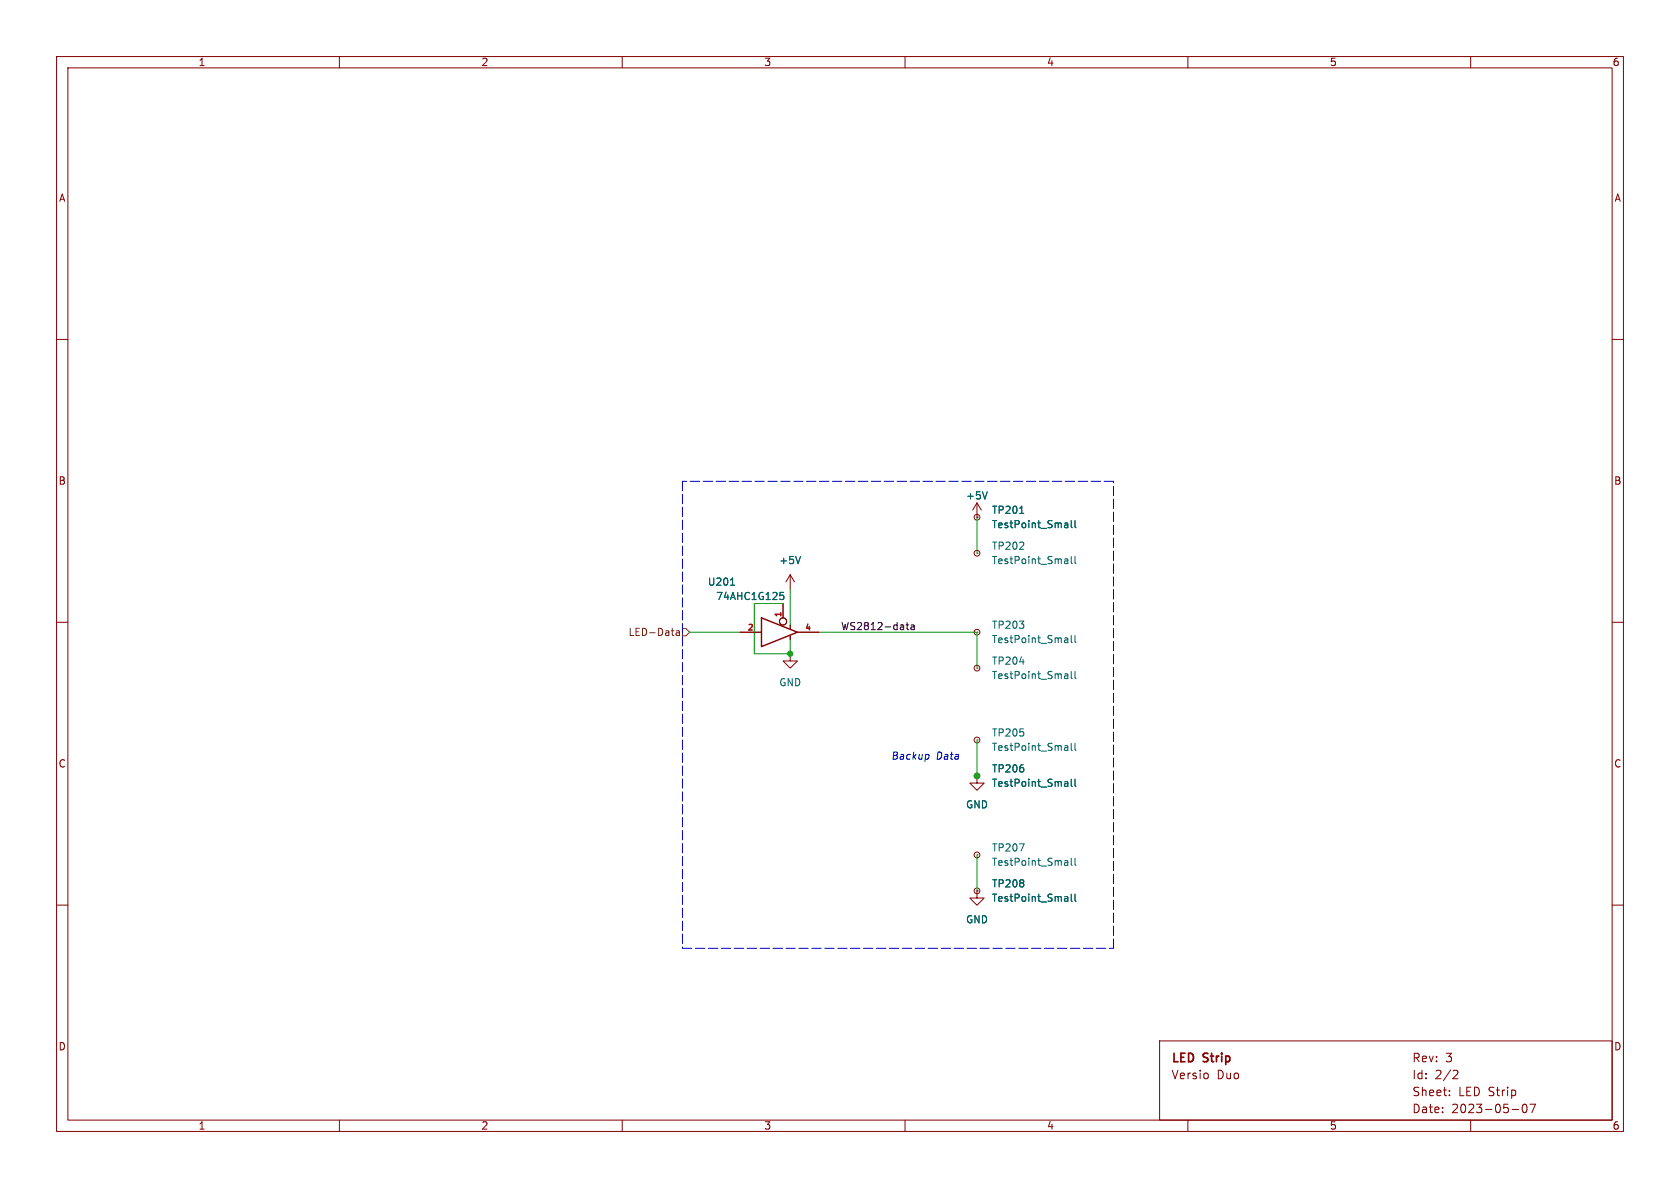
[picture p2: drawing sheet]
<svg xmlns="http://www.w3.org/2000/svg" width="297mm" height="210mm" viewBox="0 0 297 210" stroke-linecap="round" stroke-linejoin="round" font-family="sans-serif">
<g fill="none" stroke="#840000" stroke-width=".18">
<path d="M10 10h277v190h-277zM12 12h273v186h-273zM60 10v2M110 10v2M160 10v2M210 10v2M260 10v2M10 60h2M285 60h2M172.7 91.4h.1M172.7 97.8h.1M172.7 88.9l-.7 1.3"/>
<path d="M172.7 88.9v2.5M172.7 88.9l.8 1.3M10 110h2M130.8 111.8h3.8M138.4 106.7v2.5M139.7 115.6v1.2h1.3l-1.3 1.3-1.3-1.3h1.3M139.7 101.6v2.5M139.7 110.5v.6M139.7 112.4v.6M139.7 101.6l-.8 1.3M139.7 101.6l.8 1.3M141 111.8h3.8"/>
<path d="M172.7 111.8h.1M172.7 118.1h.1M285 110h2M172.7 130.8h.1M172.7 137.2v1.2h1.3l-1.3 1.3-1.3-1.3h1.3M172.7 137.2h.1M10 160h2M172.7 151.1h.1M172.7 157.5v1.3h1.3l-1.3 1.2-1.3-1.2h1.3M172.7 157.5h.1M285 160h2M60 198v2"/>
<path d="M110 198v2M160 198v2M205 184h80v14h-80zM210 198v2M213.5 189.8v.8M256.2 193.6v.1M256.2 192.8v.1M257.1 189.2l.5 .1 .1 .3-.9 1.1h.9M260 198v2M267.3 196.1h1.2M269.2 195.3l.3-.1a.8 .8 0 0 1 .5 .7 .8 .8 0 0 1-.5 .8l-.3-.1-.1-.5zM270.5 195.2h1l-.7 1.5"/>
<circle cx="172.7" cy="91.4" r=".51"/>
<circle cx="172.7" cy="97.8" r=".51"/>
<circle cx="138.4" cy="109.9" r=".63"/>
<circle cx="172.7" cy="111.8" r=".51"/>
<circle cx="172.7" cy="118.1" r=".51"/>
<circle cx="172.7" cy="130.8" r=".51"/>
<circle cx="172.7" cy="137.2" r=".51"/>
<circle cx="172.7" cy="157.5" r=".51"/>
<circle cx="172.7" cy="151.1" r=".51"/>
</g>
<g fill="none" stroke="#006464" stroke-width=".18">
<path d="M141.5 98.4l-.4 1.2M174.5 86.9l-.4 1.3M180.3 90.7h.7M188.6 92.4l.2 .2v.7M188.6 98.8l.2 .2v.6M188.8 93.2l-.4 .1M188.8 92.7l-.4 .1M188.8 99.6h-.4M188.8 99.1l-.4 .1M189.4 92v1.1l.2 .2M189.4 98.4v1.1l.2 .1M190 92v1.1l.2 .2"/>
<path d="M190 98.4v1.1l.2 .1M129.1 103.4h.8M137.9 104.7h.6M138 105.2h.3l.3 .2-.1 .5-.5 .1M180.3 117h.8M188.6 112.8l.2 .1v.7M188.6 119.1l.2 .2v.7M188.8 113.5l-.4 .1M188.8 113.1h-.4M188.8 119.9l-.4 .1M188.8 119.4l-.4 .1M189.4 112.3v1.1l.2 .2"/>
<path d="M189.4 118.7v1.1l.2 .2M190 112.3v1.1l.2 .2M190 118.7v1.1l.2 .2M188.6 131.8l.2 .2v.7M188.6 138.2l.2 .1v.7M188.8 132.6l-.4 .1M188.8 132.1l-.4 .1M188.8 138.9l-.4 .1M188.8 138.5h-.4M189.4 131.4v1.1l.2 .2M189.4 137.7v1.1l.2 .2M190 131.4v1.1l.2 .2"/>
<path d="M190 137.7v1.1l.2 .2M180.2 149.2h.9l-.6 1.2M188.6 152.1l.2 .2v.7M188.6 158.5l.2 .2v.6M188.8 152.9l-.4 .1M188.8 152.4l-.4 .1M188.8 159.3h-.4M188.8 158.8h-.4M189.4 151.7v1.1l.2 .2M189.4 158.1v1l.2 .2M190 151.7v1.1l.2 .2M190 158.1v1l.2 .2"/>
</g>
<path d="M134.6 109.2l6.4 2.6-6.4 2.5z" fill="none" stroke="#840000" stroke-width=".25"/>
<path d="M119.6 111.6h.5v.7M120.1 111.8l-.4 .1-.2 .1 .2 .3h.4M120.6 111.1h.7l.6 .7-.6 .6h-.7z" fill="none" stroke="#725600" stroke-width=".18"/>
<path d="M160.2 110.5h.5M160.4 110v1.1l.3 .2M161.1 110.5h.5v.8M161.6 110.8h-.4l-.2 .2 .2 .3h.4" fill="none" stroke="#0f0f0f" stroke-width=".18"/>
<path d="M164 133.4l.2 .2v.4l-.3 .2" fill="none" stroke="#0000c2" stroke-width=".18"/>
<path d="M120.6 85.1v82.5M196.8 85.1h-76.2M120.6 167.6h76.2M196.8 167.6v-82.5" fill="none" stroke="#0000c2" stroke-width=".18" stroke-dasharray="1.7 .6"/>
<path d="M172.7 91.4v6.4M121.9 111.8h8.9M138.4 106.7h-5.1v8.9h6.4v-2.6M139.7 104.1v6.4M144.8 111.8h27.9v6.3M172.7 130.8v6.4M172.7 151.1v6.4" fill="none" stroke="#009600" stroke-width=".18"/>
<g fill="#009600" stroke="#009600" stroke-width=".18">
<circle cx="139.7" cy="115.6" r=".46"/>
<circle cx="172.7" cy="137.2" r=".46"/>
</g>
<g font-size="2.1" fill="#840000">
<text x="207" y="188.2">LED</text>
<text x="207" y="191">Versio</text>
<text x="212.8" y="188.2">Strip</text>
<text x="215.1" y="191">Duo</text>
<text x="249.6" y="188">Rev:</text>
<text x="249.6" y="191">Id:</text>
<text x="253.7" y="191">2/2</text>
<text x="255.5" y="188">3</text>
<text x="249.6" y="197">Date:</text>
<text x="249.6" y="194">Sheet:</text>
<text x="256.6" y="197">2023-05-07</text>
<text x="257.8" y="194">LED Strip</text>
</g>
<g font-size="1.8" fill="#840000">
<text x="35" y="11.9">1</text>
<text x="85" y="11.9">2</text>
<text x="135" y="11.9">3</text>
<text x="185" y="11.9">4</text>
<text x="235" y="11.9">5</text>
<text x="285" y="11.9">6</text>
<text x="10.3" y="35.9">A</text>
<text x="285.3" y="35.9">A</text>
<text x="10.3" y="85.9">B</text>
<text x="285.3" y="85.9">B</text>
<text x="10.3" y="135.9">C</text>
<text x="285.3" y="135.9">C</text>
<text x="10.3" y="185.9">D</text>
<text x="285.3" y="185.9">D</text>
<text x="35" y="199.9">1</text>
<text x="85" y="199.9">2</text>
<text x="135" y="199.9">3</text>
<text x="185" y="199.9">4</text>
<text x="235" y="199.9">5</text>
<text x="285" y="199.9">6</text>
</g>
<g font-size="1.8" fill="#006464">
<text x="170.7" y="88.5">+5V</text>
<text x="175.2" y="93.6">TestPoint_Small</text>
<text x="175.3" y="91">TP201</text>
<text x="137.7" y="99.9">+5V</text>
<text x="175.2" y="99.9">TestPoint_Small</text>
<text x="175.3" y="97.4">TP202</text>
<text x="125.1" y="103.7">U201</text>
<text x="126.5" y="106.3">74AHC1G125</text>
<text x="175.2" y="113.9">TestPoint_Small</text>
<text x="175.3" y="111.4">TP203</text>
<text x="175.3" y="117.7">TP204</text>
<text x="137.7" y="121.5">GND</text>
<text x="175.2" y="120.2">TestPoint_Small</text>
<text x="175.3" y="130.4">TP205</text>
<text x="175.2" y="132.9">TestPoint_Small</text>
<text x="175.3" y="136.8">TP206</text>
<text x="170.7" y="143.1">GND</text>
<text x="175.2" y="139.3">TestPoint_Small</text>
<text x="175.2" y="153.3">TestPoint_Small</text>
<text x="175.3" y="150.7">TP207</text>
<text x="175.2" y="159.6">TestPoint_Small</text>
<text x="175.3" y="157.1">TP208</text>
<text x="170.7" y="163.4">GND</text>
</g>
<text font-size="1.8" fill="#725600" x="111" y="112.6">LED-Data</text>
<text font-size="1.8" fill="#0f0f0f" x="148.6" y="111.5">WS2812-data</text>
<g font-size="1.8" fill="#0000c2">
<text x="157.5" y="134.4">Backup</text>
<text x="165.5" y="134.4">Data</text>
</g>
<g font-size="1.4" fill="#a90000">
<text x="132.1" y="111.5">2</text>
<text x="138.2" y="109.2" transform="rotate(-90 138.2 109.2)">1</text>
<text x="142.3" y="111.5">4</text>
</g>
</svg>
